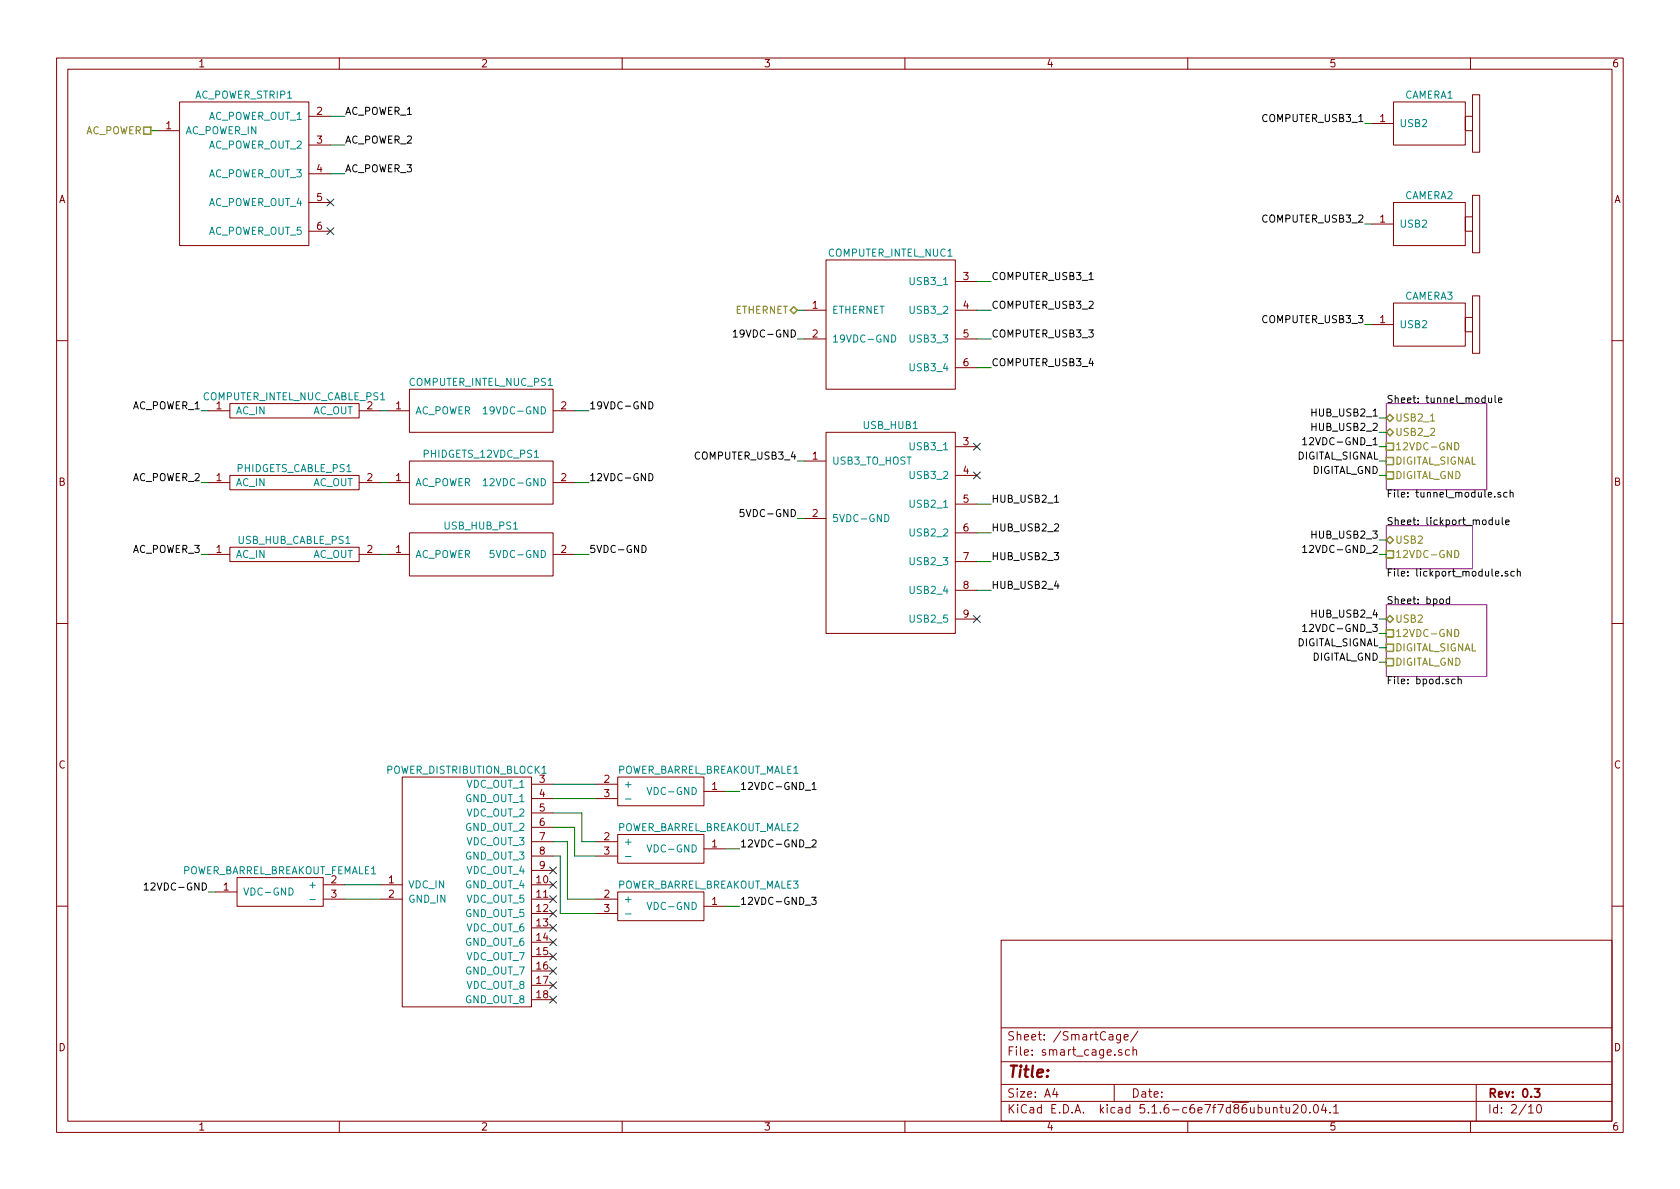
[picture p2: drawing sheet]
EESchema Schematic File Version 4
EELAYER 30 0
EELAYER END
$Descr A4 11693 8268
encoding utf-8
Sheet 2 10
Title ""
Date ""
Rev "0.3"
Comp ""
Comment1 ""
Comment2 ""
Comment3 ""
Comment4 ""
$EndDescr
Text HLabel 5550 2150 0    50   BiDi ~ 0
ETHERNET
Text HLabel 1050 900  0    50   UnSpc ~ 0
AC_POWER
$Comp
L smart_cage_wiring:COMPUTER_INTEL_NUC COMPUTER_INTEL_NUC1
U 1 1
P 6200 2250
F 0 "COMPUTER_INTEL_NUC1" H 6200 2750 50  0000 C CNN
F 1 "COMPUTER_INTEL_NUC" H 6200 1750 50  0001 C CNN
F 2 "" H 6200 2250 50  0001 C CNN
F 3 "" H 6200 2250 50  0001 C CNN
F 4 "intel" H 6200 2250 50  0001 C CNN "Vendor"
F 5 "NUC7i7BNH" H 6200 2250 50  0001 C CNN "PartNumber"
F 6 "Intel NUC Kit with 7th Generation Intel Core Processors" H 6200 2250 50  0001 C CNN "Description"
	1    6200 2250
	1    0    0    -1  
$EndComp
$Comp
L smart_cage_wiring:COMPUTER_INTEL_NUC_PS COMPUTER_INTEL_NUC_PS1
U 1 1
P 3350 2850
F 0 "COMPUTER_INTEL_NUC_PS1" H 3350 3050 50  0000 C CNN
F 1 "COMPUTER_INTEL_NUC_PS" H 3350 2650 50  0001 C CNN
F 2 "" H 3350 2850 50  0001 C CNN
F 3 "" H 3350 2850 50  0001 C CNN
F 4 "intel" H 3350 2850 50  0001 C CNN "Vendor"
F 5 "NUC7i7BNH" H 3350 2850 50  0001 C CNN "PartNumber"
F 6 "Intel NUC Power Supply" H 3350 2850 50  0001 C CNN "Description"
	1    3350 2850
	1    0    0    -1  
$EndComp
$Comp
L smart_cage_wiring:CAMERA_ELP_USBFHD05_RL36 CAMERA1
U 1 1
P 9950 850
F 0 "CAMERA1" H 9950 1050 50  0000 C CNN
F 1 "CAMERA_ELP_USBFHD05_RL36" H 9950 550 50  0001 C CNN
F 2 "" H 9950 850 50  0001 C CNN
F 3 "" H 9950 850 50  0001 C CNN
F 4 "amazon" H 9950 850 50  0001 C CNN "Vendor"
F 5 "ELP-USBFHD05MT-RL36" H 9950 850 50  0001 C CNN "PartNumber"
F 6 "ELP Infrared USB Camera 30fps 1080P" H 9950 850 50  0001 C CNN "Description"
	1    9950 850 
	1    0    0    -1  
$EndComp
$Comp
L smart_cage_wiring:CAMERA_ELP_USBFHD05_RL36 CAMERA2
U 1 1
P 9950 1550
F 0 "CAMERA2" H 9950 1750 50  0000 C CNN
F 1 "CAMERA_ELP_USBFHD05_RL36" H 9950 1250 50  0001 C CNN
F 2 "" H 9950 1550 50  0001 C CNN
F 3 "" H 9950 1550 50  0001 C CNN
F 4 "amazon" H 9950 1550 50  0001 C CNN "Vendor"
F 5 "ELP-USBFHD05MT-RL36" H 9950 1550 50  0001 C CNN "PartNumber"
F 6 "ELP Infrared USB Camera 30fps 1080P" H 9950 1550 50  0001 C CNN "Description"
	1    9950 1550
	1    0    0    -1  
$EndComp
$Comp
L smart_cage_wiring:CAMERA_ELP_USBFHD05_RL36 CAMERA3
U 1 1
P 9950 2250
F 0 "CAMERA3" H 9950 2450 50  0000 C CNN
F 1 "CAMERA_ELP_USBFHD05_RL36" H 9950 1950 50  0001 C CNN
F 2 "" H 9950 2250 50  0001 C CNN
F 3 "" H 9950 2250 50  0001 C CNN
F 4 "amazon" H 9950 2250 50  0001 C CNN "Vendor"
F 5 "ELP-USBFHD05MT-RL36" H 9950 2250 50  0001 C CNN "PartNumber"
F 6 "ELP Infrared USB Camera 30fps 1080P" H 9950 2250 50  0001 C CNN "Description"
	1    9950 2250
	1    0    0    -1  
$EndComp
$Sheet
S 9650 4200 700  500 
U 5EDAA479
F0 "bpod" 50
F1 "bpod.sch" 50
F2 "USB2" B L 9650 4300 50 
F3 "12VDC-GND" U L 9650 4400 50 
F4 "DIGITAL_SIGNAL" U L 9650 4500 50 
F5 "DIGITAL_GND" U L 9650 4600 50 
$EndSheet
Wire Wire Line
	5550 2150 5600 2150
$Comp
L smart_cage_wiring:USB_HUB_PS USB_HUB_PS1
U 1 1
P 3350 3850
F 0 "USB_HUB_PS1" H 3350 4050 50  0000 C CNN
F 1 "USB_HUB_PS" H 3350 3650 50  0001 C CNN
F 2 "" H 3350 3850 50  0001 C CNN
F 3 "" H 3350 3850 50  0001 C CNN
F 4 "amazon" H 3350 3850 50  0001 C CNN "Vendor"
F 5 "U360-007C-2x3" H 3350 3850 50  0001 C CNN "PartNumber"
F 6 "Tripp Lite USB Hub Power Supply" H 3350 3850 50  0001 C CNN "Description"
	1    3350 3850
	1    0    0    -1  
$EndComp
$Comp
L smart_cage_wiring:USB_HUB USB_HUB1
U 1 1
P 6200 3400
F 0 "USB_HUB1" H 6200 3850 50  0000 C CNN
F 1 "USB_HUB" H 6200 2350 50  0001 C CNN
F 2 "" H 6200 3400 50  0001 C CNN
F 3 "" H 6200 3400 50  0001 C CNN
F 4 "amazon" H 6200 3400 50  0001 C CNN "Vendor"
F 5 "U360-007C-2x3" H 6200 3400 50  0001 C CNN "PartNumber"
F 6 "Tripp Lite USB Hub 7-Port 2 USB 3.0/5 USB 2.0" H 6200 3400 50  0001 C CNN "Description"
	1    6200 3400
	1    0    0    -1  
$EndComp
$Comp
L smart_cage_wiring:AC_POWER_STRIP AC_POWER_STRIP1
U 1 1
P 1700 1100
F 0 "AC_POWER_STRIP1" H 1700 1550 50  0000 C CNN
F 1 "AC_POWER_STRIP" H 1700 450 50  0001 C CNN
F 2 "" H 1700 1100 50  0001 C CNN
F 3 "" H 1700 1100 50  0001 C CNN
F 4 "" H 1700 1100 50  0001 C CNN "Vendor"
F 5 "" H 1700 1100 50  0001 C CNN "PartNumber"
F 6 "" H 1700 1100 50  0001 C CNN "Description"
	1    1700 1100
	1    0    0    -1  
$EndComp
Wire Wire Line
	1050 900  1100 900 
NoConn ~ 2300 1400
NoConn ~ 2300 1600
$Sheet
S 9650 2800 700  600 
U 5EE1E8C1
F0 "tunnel_module" 50
F1 "tunnel_module.sch" 50
F2 "12VDC-GND" U L 9650 3100 50 
F3 "USB2_1" B L 9650 2900 50 
F4 "USB2_2" B L 9650 3000 50 
F5 "DIGITAL_SIGNAL" U L 9650 3200 50 
F6 "DIGITAL_GND" U L 9650 3300 50 
$EndSheet
$Sheet
S 9650 3650 600  300 
U 5EE1EED5
F0 "lickport_module" 50
F1 "lickport_module.sch" 50
F2 "USB2" B L 9650 3750 50 
F3 "12VDC-GND" U L 9650 3850 50 
$EndSheet
$Comp
L smart_cage_wiring:POWER_DISTRIBUTION_BLOCK POWER_DISTRIBUTION_BLOCK1
U 1 1
P 3250 6200
F 0 "POWER_DISTRIBUTION_BLOCK1" H 3250 7050 50  0000 C CNN
F 1 "POWER_DISTRIBUTION_BLOCK" H 3250 5350 50  0001 C CNN
F 2 "" H 3250 6600 50  0001 C CNN
F 3 "" H 3250 6600 50  0001 C CNN
F 4 "digikey" H 3250 6600 50  0001 C CNN "Vendor"
F 5 "277-2005-ND" H 3250 6600 50  0001 C CNN "PartNumber"
F 6 "PWR DISTRIB BLOCK 2POS 15A 250V" H 3250 6600 50  0001 C CNN "Description"
	1    3250 6200
	1    0    0    -1  
$EndComp
Wire Wire Line
	6800 3500 6900 3500
Wire Wire Line
	6800 3700 6900 3700
Wire Wire Line
	6800 3900 6900 3900
Text Label 6900 3500 0    50   ~ 0
HUB_USB2_1
Wire Wire Line
	2300 800  2400 800 
Wire Wire Line
	2300 1000 2400 1000
Wire Wire Line
	2300 1200 2400 1200
Text Label 2400 800  0    50   ~ 0
AC_POWER_1
$Comp
L smart_cage_wiring:PHIDGETS_CABLE_PS PHIDGETS_CABLE_PS1
U 1 1
P 2050 3350
F 0 "PHIDGETS_CABLE_PS1" H 2050 3450 50  0000 C CNN
F 1 "PHIDGETS_CABLE_PS" H 2050 3250 50  0001 C CNN
F 2 "" H 2050 3350 50  0001 C CNN
F 3 "" H 2050 3350 50  0001 C CNN
F 4 "phidgets" H 2050 3350 50  0001 C CNN "Vendor"
F 5 "PSU4100_0" H 2050 3350 50  0001 C CNN "PartNumber"
F 6 "US Supply Plug Cord" H 2050 3350 50  0001 C CNN "Description"
	1    2050 3350
	1    0    0    -1  
$EndComp
Text Label 2400 1000 0    50   ~ 0
AC_POWER_2
Text Label 2400 1200 0    50   ~ 0
AC_POWER_3
Wire Wire Line
	2650 2850 2700 2850
$Comp
L smart_cage_wiring:COMPUTER_INTEL_NUC_CABLE_PS COMPUTER_INTEL_NUC_CABLE_PS1
U 1 1
P 2050 2850
F 0 "COMPUTER_INTEL_NUC_CABLE_PS1" H 2050 2950 50  0000 C CNN
F 1 "COMPUTER_INTEL_NUC_CABLE_PS" H 2050 2750 50  0001 C CNN
F 2 "" H 2050 2850 50  0001 C CNN
F 3 "" H 2050 2850 50  0001 C CNN
F 4 "phidgets" H 2050 2850 50  0001 C CNN "Vendor"
F 5 "PSU4100_0" H 2050 2850 50  0001 C CNN "PartNumber"
F 6 "US Supply Plug Cord" H 2050 2850 50  0001 C CNN "Description"
	1    2050 2850
	1    0    0    -1  
$EndComp
Text Label 1400 2850 2    50   ~ 0
AC_POWER_1
Wire Wire Line
	1400 2850 1450 2850
Wire Wire Line
	4000 2850 4100 2850
Text Label 4100 2850 0    50   ~ 0
19VDC-GND
Text Label 5550 2350 2    50   ~ 0
19VDC-GND
Wire Wire Line
	5550 2350 5600 2350
Wire Wire Line
	4000 3850 4100 3850
Wire Wire Line
	4000 3350 4100 3350
Text Label 4100 3850 0    50   ~ 0
5VDC-GND
Text Label 4100 3350 0    50   ~ 0
12VDC-GND
$Comp
L smart_cage_wiring:USB_HUB_CABLE_PS USB_HUB_CABLE_PS1
U 1 1
P 2050 3850
F 0 "USB_HUB_CABLE_PS1" H 2050 3950 50  0000 C CNN
F 1 "USB_HUB_CABLE_PS" H 2050 3750 50  0001 C CNN
F 2 "" H 2050 3850 50  0001 C CNN
F 3 "" H 2050 3850 50  0001 C CNN
F 4 "phidgets" H 2050 3850 50  0001 C CNN "Vendor"
F 5 "PSU4100_0" H 2050 3850 50  0001 C CNN "PartNumber"
F 6 "US Supply Plug Cord" H 2050 3850 50  0001 C CNN "Description"
	1    2050 3850
	1    0    0    -1  
$EndComp
Wire Wire Line
	1450 3850 1400 3850
Wire Wire Line
	1450 3350 1400 3350
Wire Wire Line
	2650 3850 2700 3850
Wire Wire Line
	2650 3350 2700 3350
Text Label 1400 3350 2    50   ~ 0
AC_POWER_2
Text Label 1400 3850 2    50   ~ 0
AC_POWER_3
Wire Wire Line
	5600 3600 5550 3600
Text Label 5550 3600 2    50   ~ 0
5VDC-GND
Text Label 1450 6200 2    50   ~ 0
12VDC-GND
Wire Wire Line
	6800 1950 6900 1950
Wire Wire Line
	6800 2150 6900 2150
Wire Wire Line
	6800 2350 6900 2350
Wire Wire Line
	6800 2550 6900 2550
Text Label 6900 1950 0    50   ~ 0
COMPUTER_USB3_1
Text Label 6900 2150 0    50   ~ 0
COMPUTER_USB3_2
Text Label 6900 2350 0    50   ~ 0
COMPUTER_USB3_3
Text Label 6900 2550 0    50   ~ 0
COMPUTER_USB3_4
Text Label 9500 850  2    50   ~ 0
COMPUTER_USB3_1
Wire Wire Line
	9500 850  9550 850 
Wire Wire Line
	9550 1550 9500 1550
Wire Wire Line
	9550 2250 9500 2250
Text Label 9500 1550 2    50   ~ 0
COMPUTER_USB3_2
Text Label 9500 2250 2    50   ~ 0
COMPUTER_USB3_3
Wire Wire Line
	5600 3200 5550 3200
Text Label 5550 3200 2    50   ~ 0
COMPUTER_USB3_4
NoConn ~ 6800 3100
NoConn ~ 6800 3300
Text Label 6900 3700 0    50   ~ 0
HUB_USB2_2
Text Label 6900 3900 0    50   ~ 0
HUB_USB2_3
NoConn ~ 6800 4300
Wire Wire Line
	9650 4300 9600 4300
Wire Wire Line
	9650 4400 9600 4400
Wire Wire Line
	9650 2900 9600 2900
Wire Wire Line
	9650 3750 9600 3750
Wire Wire Line
	9650 3850 9600 3850
Text Label 9600 2900 2    50   ~ 0
HUB_USB2_1
Text Label 9600 3000 2    50   ~ 0
HUB_USB2_2
Text Label 9600 3750 2    50   ~ 0
HUB_USB2_3
Text Label 5150 5500 0    50   ~ 0
12VDC-GND_1
Text Label 5150 5900 0    50   ~ 0
12VDC-GND_2
Text Label 5150 6300 0    50   ~ 0
12VDC-GND_3
$Comp
L smart_cage_wiring:POWER_BARREL_BREAKOUT_FEMALE POWER_BARREL_BREAKOUT_FEMALE1
U 1 1
P 1950 6200
F 0 "POWER_BARREL_BREAKOUT_FEMALE1" H 1950 6350 50  0000 C CNN
F 1 "POWER_BARREL_BREAKOUT_FEMALE" H 1950 6050 50  0001 C CNN
F 2 "" H 1950 6200 50  0001 C CNN
F 3 "" H 1950 6200 50  0001 C CNN
F 4 "digikey" H 1950 6200 50  0001 C CNN "Vendor"
F 5 "1568-1510-ND " H 1950 6200 50  0001 C CNN "PartNumber"
F 6 " ADAPT TERM BL 2POS TO 2.1MM JCK" H 1950 6200 50  0001 C CNN "Description"
	1    1950 6200
	1    0    0    -1  
$EndComp
Wire Wire Line
	1450 6200 1500 6200
Wire Wire Line
	2400 6150 2650 6150
Wire Wire Line
	2400 6250 2650 6250
$Comp
L smart_cage_wiring:POWER_BARREL_BREAKOUT_MALE POWER_BARREL_BREAKOUT_MALE1
U 1 1
P 4600 5500
F 0 "POWER_BARREL_BREAKOUT_MALE1" H 4300 5650 50  0000 L CNN
F 1 "POWER_BARREL_BREAKOUT_MALE" H 4600 5350 50  0001 C CNN
F 2 "" H 4600 5500 50  0001 C CNN
F 3 "" H 4600 5500 50  0001 C CNN
F 4 "digikey" H 4600 5500 50  0001 C CNN "Vendor"
F 5 "1568-1509-ND " H 4600 5500 50  0001 C CNN "PartNumber"
F 6 "ADAPT TERM BL 2POS TO 2.1MM PLG" H 4600 5500 50  0001 C CNN "Description"
	1    4600 5500
	1    0    0    -1  
$EndComp
$Comp
L smart_cage_wiring:POWER_BARREL_BREAKOUT_MALE POWER_BARREL_BREAKOUT_MALE2
U 1 1
P 4600 5900
F 0 "POWER_BARREL_BREAKOUT_MALE2" H 4300 6050 50  0000 L CNN
F 1 "POWER_BARREL_BREAKOUT_MALE" H 4600 5750 50  0001 C CNN
F 2 "" H 4600 5900 50  0001 C CNN
F 3 "" H 4600 5900 50  0001 C CNN
F 4 "digikey" H 4600 5900 50  0001 C CNN "Vendor"
F 5 "1568-1509-ND " H 4600 5900 50  0001 C CNN "PartNumber"
F 6 "ADAPT TERM BL 2POS TO 2.1MM PLG" H 4600 5900 50  0001 C CNN "Description"
	1    4600 5900
	1    0    0    -1  
$EndComp
$Comp
L smart_cage_wiring:POWER_BARREL_BREAKOUT_MALE POWER_BARREL_BREAKOUT_MALE3
U 1 1
P 4600 6300
F 0 "POWER_BARREL_BREAKOUT_MALE3" H 4300 6450 50  0000 L CNN
F 1 "POWER_BARREL_BREAKOUT_MALE" H 4600 6150 50  0001 C CNN
F 2 "" H 4600 6300 50  0001 C CNN
F 3 "" H 4600 6300 50  0001 C CNN
F 4 "digikey" H 4600 6300 50  0001 C CNN "Vendor"
F 5 "1568-1509-ND " H 4600 6300 50  0001 C CNN "PartNumber"
F 6 "ADAPT TERM BL 2POS TO 2.1MM PLG" H 4600 6300 50  0001 C CNN "Description"
	1    4600 6300
	1    0    0    -1  
$EndComp
Wire Wire Line
	3850 5450 4150 5450
Wire Wire Line
	3850 5550 4150 5550
Wire Wire Line
	3850 5650 4050 5650
Wire Wire Line
	4050 5650 4050 5850
Wire Wire Line
	4050 5850 4150 5850
Wire Wire Line
	3850 5750 4000 5750
Wire Wire Line
	4000 5750 4000 5950
Wire Wire Line
	4000 5950 4150 5950
Wire Wire Line
	3850 5850 3950 5850
Wire Wire Line
	3950 5850 3950 6250
Wire Wire Line
	3950 6250 4150 6250
Wire Wire Line
	3850 5950 3900 5950
Wire Wire Line
	3900 5950 3900 6350
Wire Wire Line
	3900 6350 4150 6350
$Comp
L smart_cage_wiring:PHIDGETS_12VDC_PS PHIDGETS_12VDC_PS1
U 1 1
P 3350 3350
F 0 "PHIDGETS_12VDC_PS1" H 3350 3550 50  0000 C CNN
F 1 "PHIDGETS_12VDC_PS" H 3350 3150 50  0001 C CNN
F 2 "" H 3350 3350 50  0001 C CNN
F 3 "" H 3350 3350 50  0001 C CNN
F 4 "phidgets" H 3350 3350 50  0001 C CNN "Vendor"
F 5 "PSU4018_0" H 3350 3350 50  0001 C CNN "PartNumber"
F 6 "Power Supply 24VDC 5A" H 3350 3350 50  0001 C CNN "Description"
	1    3350 3350
	1    0    0    -1  
$EndComp
Wire Wire Line
	5050 5500 5150 5500
Wire Wire Line
	5050 5900 5150 5900
Wire Wire Line
	5050 6300 5150 6300
Text Label 9600 3100 2    50   ~ 0
12VDC-GND_1
Text Label 9600 3850 2    50   ~ 0
12VDC-GND_2
Text Label 9600 4400 2    50   ~ 0
12VDC-GND_3
NoConn ~ 3850 6050
NoConn ~ 3850 6150
NoConn ~ 3850 6250
NoConn ~ 3850 6350
NoConn ~ 3850 6450
NoConn ~ 3850 6550
NoConn ~ 3850 6650
NoConn ~ 3850 6750
NoConn ~ 3850 6850
NoConn ~ 3850 6950
Wire Wire Line
	9650 3100 9600 3100
Wire Wire Line
	9650 3000 9600 3000
Wire Wire Line
	6800 4100 6900 4100
Text Label 6900 4100 0    50   ~ 0
HUB_USB2_4
Text Label 9600 4300 2    50   ~ 0
HUB_USB2_4
Wire Wire Line
	9650 4500 9600 4500
Wire Wire Line
	9650 4600 9600 4600
Text Label 9600 4500 2    50   ~ 0
DIGITAL_SIGNAL
Text Label 9600 4600 2    50   ~ 0
DIGITAL_GND
Wire Wire Line
	9600 3200 9650 3200
Wire Wire Line
	9600 3300 9650 3300
Text Label 9600 3200 2    50   ~ 0
DIGITAL_SIGNAL
Text Label 9600 3300 2    50   ~ 0
DIGITAL_GND
$EndSCHEMATC
